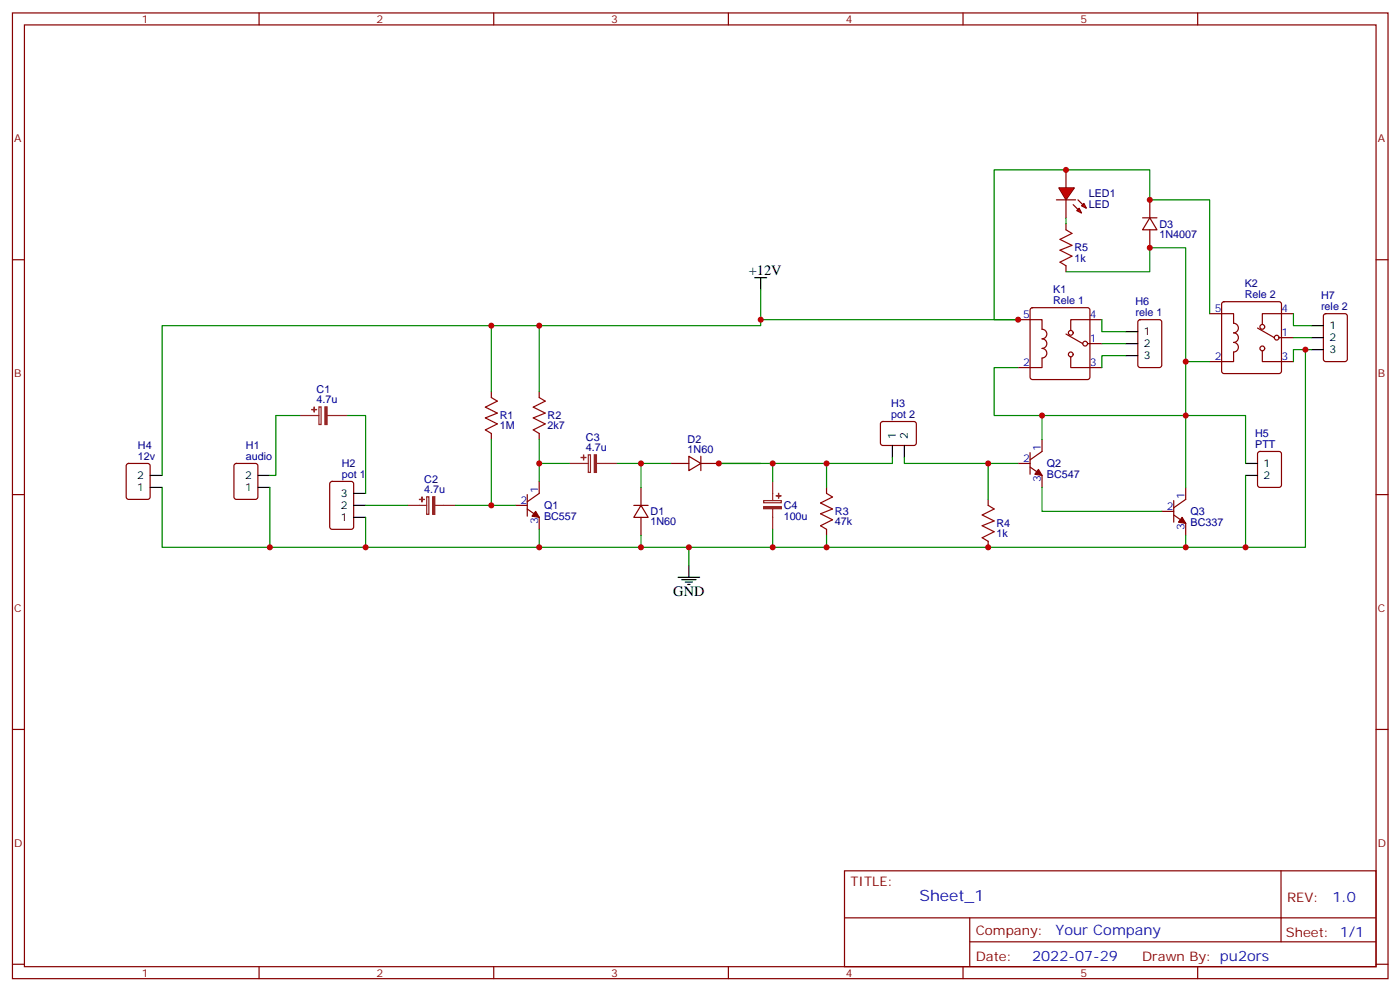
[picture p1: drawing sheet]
<svg xmlns="http://www.w3.org/2000/svg" width="413mm" height="292mm" viewBox="0 0 413 292" stroke-linecap="round" stroke-linejoin="round" font-family="sans-serif">
<g fill="none" stroke="#870000" stroke-width=".35">
<path d="M3.7 3.8h405.3v284.3h-405.3zM7.2 7.3h398.3v277.3h-398.3zM76.3 3.8v3.5M145.5 3.8v3.5M214.6 3.8v3.5M283.8 3.8v3.5M352.9 3.8v3.5M3.7 76.5h3.5M314.1 65.9v1.8M314.1 78.2v1.8M405.5 76.5h3.5M335.5 94.3l.5-.2h5.6l.7 .5v12.9l-.4 .7h-5.9l-.7-.4v-13z"/>
<path d="M390.2 92.6l.5-.2h5.6l.7 .4v13l-.4 .6-5.9 .1-.7-.5v-12.9zM144.8 115.3v1.8M158.9 115.3v1.8M37.4 136.7l.5-.2h5.6l.7 .4v9.4l-.4 .7h-5.9l-.7-.4v-9.4zM69.2 136.7l.4-.2h5.7l.6 .4 .1 9.4-.5 .7h-5.9l-.6-.4-.1-9.4zM144.8 127.6v1.8M158.9 127.6v1.8M197.7 136.5h5.3M203 134.3l3.5 2.2-3.5 2.1zM206.5 136.5h5.3M206.5 134.3v4.3M259.7 124.3l.4-.2 9.5 .1 .4 .6v5.9l-.7 .5-9.4-.1-.5-.6v-5.7z"/>
<path d="M370.8 133.1l.5-.2h5.6l.7 .5v9.4l-.4 .7h-5.9l-.7-.5v-9.4zM3.7 145.6h3.5M97.4 142l.5-.3h5.6l.7 .5v13l-.5 .6-5.8 .1-.7-.5v-12.9zM186.8 148.8h4.2M188.9 148.8l2.1 3.5h-4.2zM188.9 143.5v5.3M188.9 152.3v5.3M243.6 143.5v1.8M243.6 155.9v1.7M291.2 147v1.8M291.2 159.4v1.7M405.5 145.6h3.5"/>
<path d="M3.7 214.8h3.5M405.5 214.8h3.5M248.8 256.4h156.7v28.2h-156.7zM377.5 256.4v20.9M248.9 270.2h156.5M285.8 277.3h119.6M285.8 270.2v14.2M3.7 283.9h3.5M76.3 284.6v3.5M145.5 284.6v3.5M214.6 284.6v3.5M283.8 284.6v3.5"/>
<path d="M352.9 284.6v3.5M405.5 283.9h3.5"/>
</g>
<path d="M314.1 67.7l1.8 1-3.6 1.8 3.6 1.7-3.6 1.5 3.6 1.7-3.6 1.8 1.8 1M144.8 117.1l1.7 1-3.5 1.8 3.5 1.7-3.5 1.4 3.5 1.8-3.5 1.8 1.8 1M158.9 117.1l1.8 1-3.6 1.8 3.6 1.7-3.6 1.4 3.6 1.8-3.6 1.8 1.8 1M243.6 145.3l1.7 1-3.5 1.8 3.5 1.8-3.5 1.4 3.5 1.7-3.5 1.8 1.8 1.1M291.2 148.8l1.7 1.1-3.5 1.7 3.5 1.8-3.5 1.4 3.5 1.8-3.5 1.7 1.8 1.1" fill="none" stroke="#a10000" stroke-width=".35"/>
<path d="M94 119.8h.6v5.2h-.6zM88.3 122.3h5.7M96.4 122.3h6M167.7 136.5h5.7M173.4 133.9h.6v5.2h-.6zM175.8 136.5h6M120.1 148.8h5.6M125.7 146.3h.7v5.1h-.7zM128.2 148.8h6M225 147.4h5.2v.6h-5.2zM227.7 141.7v5.7M227.7 149.9v6" fill="none" stroke="#8c2424" stroke-width=".35"/>
<g fill="#8c2424" stroke="#8c2424" stroke-width=".35">
<path d="M95.7 119.8h.7v5.2h-.7z"/>
<path d="M92.6 119.9v1.4z"/>
<path d="M91.9 120.6h1.4z"/>
<path d="M127.5 146.3h.6v5.1h-.6z"/>
<path d="M124.3 146.3l.1 1.4z"/>
<path d="M123.6 147l1.4 .1z"/>
<path d="M175.1 133.9h.7v5.2h-.7z"/>
<path d="M171.9 134l.1 1.4z"/>
<path d="M171.2 134.7h1.4z"/>
<path d="M225 149.2h5.2v.6h-5.2z"/>
<path d="M228.7 146h1.5z"/>
<path d="M229.4 145.3v1.4z"/>
</g>
<g fill="none" stroke="#000" stroke-width=".35">
<path d="M331.8 97.6h3.5M386.4 95.9h3.6M386.4 99.4h3.6M331.8 104.7h3.5M331.8 101.2h3.5M386.4 102.9h3.6M44.2 140h3.6M76 140h3.5M263 131.2v3.5M266.5 131.2v3.5M367 140h3.6M367 136.5h3.6"/>
<path d="M44.2 143.5h3.6M76 143.5h3.5M104.2 145.3h3.5M104.2 152.3h3.5M104.2 148.8h3.5"/>
</g>
<g fill="#f00" stroke="#870000" stroke-width=".35">
<path d="M312 55.3h4.6l-2.5 3.5z"/>
<path d="M311.3 58.8h5.6z"/>
</g>
<g fill="#870000" stroke="#870000" stroke-width=".35">
<path d="M317.6 58.8l1.5 1.5z"/>
<path d="M316.2 60.3l1.4 1.4z"/>
</g>
<g fill="#f00" stroke="#870000" stroke-width=".35">
<path d="M318.7 60.6l.7-.7 .7 1.4z"/>
<path d="M317.3 62l.7-.7 .7 1.4z"/>
</g>
<g fill="none" stroke="#870000" stroke-width=".35">
<path d="M314.1 50v5.3M314.1 58.8v5.3M338.8 58.8v5.3M336.7 64.1h4.2M338.8 64.1l2.1 3.6h-4.2zM338.8 67.7v5.3M300 94.1h7.1v2.8a1.41 1.41 0 0 1 1.4 1.5 1.41 1.41 0 0 1-1.4 1.4 1.41 1.41 0 0 1 1.4 1.4 1.41 1.41 0 0 1-1.4 1.4 1.41 1.41 0 0 1 1.4 1.4 1.41 1.41 0 0 1-1.4 1.4v2.8h-7.1M303.8 90.8l.4-.2h16.3l.5 .2 .2 .5v19.8l-.3 .5-.4 .2h-16.3l-.5-.3-.2-.4v-19.8zM314.1 98.4l5 2.8M324.7 94.1h-9.2v3.2M356.4 92.4h7.1v2.8a1.41 1.41 0 0 1 1.4 1.4 1.41 1.41 0 0 1-1.4 1.4 1.41 1.41 0 0 1 1.4 1.4 1.41 1.41 0 0 1-1.4 1.4 1.41 1.41 0 0 1 1.4 1.4 1.41 1.41 0 0 1-1.4 1.4v2.9h-7.1M360.2 89l.5-.2h16.2l.5 .2 .2 .5v19.8l-.2 .5-.5 .2h-16.2l-.5-.2-.2-.5v-19.8z"/>
<path d="M370.6 96.6l4.9 2.8M376.9 99.4h4.2M381.1 92.4h-9.1v3.1M315.5 105.1v3.1h9.2M320.5 101.2h4.2M372 103.3v3.2h9.1M300 136.5h3.5M303.5 137.5l3.6 2.5v3.5M303.5 133.3v6.3M307.1 129.4v3.5l-3.6 2.5M151.8 148.8h3.6M155.4 149.9l3.5 2.4v3.6"/>
<path d="M155.4 145.6v6.4M158.9 141.7v3.6l-3.5 2.4M342.3 150.6h3.6M345.9 151.6l3.5 2.5v3.5M345.9 147.4v6.3M349.4 143.5v3.5l-3.5 2.5"/>
<circle cx="315.5" cy="98" r=".71"/>
<circle cx="372" cy="96.2" r=".71"/>
<circle cx="376.2" cy="99.4" r=".71"/>
<circle cx="315.5" cy="104.4" r=".71"/>
<circle cx="319.8" cy="101.2" r=".71"/>
<circle cx="372" cy="102.6" r=".71"/>
</g>
<g fill="#870000" stroke="#870000" stroke-width=".35">
<path d="M157.8 150.6l1.1 1.7-2.1-.3z"/>
<path d="M306 138.2l1.1 1.8-2.2-.4z"/>
<path d="M348.3 152.3l1.1 1.8-2.1-.4z"/>
</g>
<g fill="none" stroke="#008700" stroke-width=".35">
<path d="M314.1 64.1v1.8M144.8 95.9h-97v44.1M224.2 85.3v8.8M314.1 80h24.7v-7h10.6v33.5h7M324.7 94.1v3.5h7.1M356.4 92.4v-33.6h-17.6v-8.8h-45.9v44.1h7.1h-75.8v1.8h-65.3M381.1 92.4v3.5h5.3M381.1 99.4h5.3M144.8 115.3v-19.4h14.1v19.4M324.7 101.2h7.1M331.8 104.7h-7.1v3.5M349.4 106.5v15.8h-56.5v-14.1h7.1"/>
<path d="M384.7 102.9v58.2h-17.7M386.4 102.9h-5.3v3.6M88.3 122.3h-7v17.7h-1.8M102.4 122.3h5.3v23M144.8 129.4v19.4h7M158.9 129.4v7.1M167.7 136.5h-8.8v5.2M181.8 136.5h7.1M197.7 136.5h-8.8v7M224.2 136.5h-12.4h15.9M243.6 136.5h-15.9v5.2M263 134.7v1.8h-19.4v7"/>
<path d="M266.5 134.7v1.8h24.7M300 136.5h-8.8v10.5M307.1 122.3v7.1M367 136.5v-14.2h-17.6v21.2M367 140v21.1h-17.6v-3.5M47.8 143.5v17.6h31.7M79.5 143.5v17.6h28.2M107.7 152.3v8.8h51.2M107.7 148.8h12.4M134.2 148.8h10.6M158.9 155.9v5.2h30M188.9 157.6v3.5h38.8"/>
<path d="M227.7 155.9v5.2h15.9M243.6 157.6v3.5h105.8M307.1 143.5v7.1h35.2M203 161.1v5.3"/>
</g>
<path d="M222.4 81.8h3.5M224.2 81.8v3.5M199.8 170h6.4M200.9 170.7h4.2M201.9 171.4h2.1M202.6 172.1h.7M203 166.4v3.6" fill="none" stroke="#000" stroke-width=".35"/>
<g fill="#c00">
<circle cx="349.4" cy="106.5" r=".88"/>
<circle cx="338.8" cy="73" r=".88"/>
<circle cx="338.8" cy="58.8" r=".88"/>
<circle cx="314.1" cy="50" r=".88"/>
<circle cx="349.4" cy="122.3" r=".88"/>
<circle cx="307.1" cy="122.3" r=".88"/>
<circle cx="349.4" cy="161.1" r=".88"/>
<circle cx="291.2" cy="136.5" r=".88"/>
<circle cx="291.2" cy="161.1" r=".88"/>
<circle cx="243.6" cy="161.1" r=".88"/>
<circle cx="188.9" cy="136.5" r=".88"/>
<circle cx="188.9" cy="161.1" r=".88"/>
<circle cx="158.9" cy="136.5" r=".88"/>
<circle cx="144.8" cy="148.8" r=".88"/>
<circle cx="158.9" cy="161.1" r=".88"/>
<circle cx="107.7" cy="161.1" r=".88"/>
<circle cx="79.5" cy="161.1" r=".88"/>
<circle cx="144.8" cy="95.9" r=".88"/>
<circle cx="158.9" cy="95.9" r=".88"/>
<circle cx="300" cy="94.1" r=".88"/>
<circle cx="224.2" cy="94.1" r=".88"/>
<circle cx="203" cy="161.1" r=".88"/>
<circle cx="384.7" cy="102.9" r=".88"/>
<circle cx="367" cy="161.1" r=".88"/>
<circle cx="243.6" cy="136.5" r=".88"/>
<circle cx="227.7" cy="136.5" r=".88"/>
<circle cx="211.8" cy="136.5" r=".88"/>
<circle cx="227.7" cy="161.1" r=".88"/>
</g>
<text font-size="4.6" fill="#00f" x="270.9" y="265.4">Sheet_1</text>
<g font-size="4.2">
<text x="220.6" y="81.1">+12V</text>
<text x="198.4" y="175.6">GND</text>
</g>
<g font-size="4.2" fill="#00f">
<text x="392.6" y="265.7">1.0</text>
<text x="311" y="275.2">Your Company</text>
<text x="304.1" y="283">2022-07-29</text>
</g>
<g font-size="3.9" fill="#800">
<text x="250.6" y="261">TITLE:</text>
<text x="379.2" y="265.7">REV:</text>
<text x="287.5" y="275.2">Company:</text>
<text x="378.9" y="275.8">Sheet: 1/1</text>
<text x="287.5" y="282.9">Date:</text>
<text x="336.6" y="282.9">Drawn By: pu2ors</text>
</g>
<g font-size="3.2" fill="#800">
<text x="41.8" y="6.8">1</text>
<text x="110.9" y="6.8">2</text>
<text x="180.1" y="6.8">3</text>
<text x="249.2" y="6.8">4</text>
<text x="318.3" y="6.8">5</text>
<text x="4.2" y="41.9">A</text>
<text x="406" y="41.9">A</text>
<text x="4.2" y="111.1">B</text>
<text x="406" y="111.1">B</text>
<text x="4.2" y="180.2">C</text>
<text x="406" y="180.2">C</text>
<text x="4.2" y="249.3">D</text>
<text x="406" y="249.3">D</text>
<text x="41.8" y="287.6">1</text>
<text x="110.9" y="287.6">2</text>
<text x="180.1" y="287.6">3</text>
<text x="249.2" y="287.6">4</text>
<text x="318.3" y="287.6">5</text>
</g>
<g font-size="3.2" fill="#000080">
<text x="320.8" y="58.1">LED1</text>
<text x="320.8" y="61.3">LED</text>
<text x="341.6" y="70">1N4007</text>
<text x="341.6" y="67.1">D3</text>
<text x="316.6" y="77.1">1k</text>
<text x="316.6" y="74">R5</text>
<text x="310.3" y="89.4">Rele 1</text>
<text x="310.3" y="86.2">K1</text>
<text x="334.6" y="89.9">H6</text>
<text x="366.8" y="87.7">Rele 2</text>
<text x="366.8" y="84.4">K2</text>
<text x="389.3" y="88.2">H7</text>
<text x="334.6" y="93.1">rele 1</text>
<text x="389.3" y="91.3">rele 2</text>
<text x="93.3" y="118.7">4.7u</text>
<text x="93.3" y="115.6">C1</text>
<text x="262.6" y="119.9">H3</text>
<text x="147.2" y="123.4">R1</text>
<text x="161.4" y="123.4">R2</text>
<text x="262.6" y="123">pot 2</text>
<text x="147.2" y="126.4">1M</text>
<text x="161.4" y="126.4">2k7</text>
<text x="172.7" y="129.7">C3</text>
<text x="202.6" y="130.3">D2</text>
<text x="369.9" y="131.9">PTT</text>
<text x="369.9" y="128.7">H5</text>
<text x="40.7" y="135.4">12v</text>
<text x="40.7" y="132.3">H4</text>
<text x="72.5" y="135.4">audio</text>
<text x="72.5" y="132.2">H1</text>
<text x="100.7" y="137.5">H2</text>
<text x="172.7" y="132.9">4.7u</text>
<text x="202.6" y="133.3">1N60</text>
<text x="308.5" y="137.6">Q2</text>
<text x="100.7" y="140.7">pot 1</text>
<text x="125" y="142.3">C2</text>
<text x="308.5" y="140.8">BC547</text>
<text x="125" y="145.2">4.7u</text>
<text x="160.3" y="149.9">Q1</text>
<text x="230.9" y="149.9">C4</text>
<text x="160.3" y="153.1">BC557</text>
<text x="191.7" y="154.7">1N60</text>
<text x="191.7" y="151.7">D1</text>
<text x="230.9" y="153.1">100u</text>
<text x="246" y="154.7">47k</text>
<text x="246" y="151.7">R3</text>
<text x="293.7" y="155.2">R4</text>
<text x="350.8" y="154.9">BC337</text>
<text x="350.8" y="151.7">Q3</text>
<text x="293.7" y="158.2">1k</text>
</g>
<g font-size="3.2" fill="#00f">
<text x="301.5" y="93.8">5</text>
<text x="321.2" y="93.8">4</text>
<text x="358" y="92">5</text>
<text x="377.6" y="92">4</text>
<text x="321.2" y="100.8">1</text>
<text x="377.6" y="99.1">1</text>
<text x="301.5" y="107.9">2</text>
<text x="321.2" y="107.9">3</text>
<text x="358" y="106.1">2</text>
<text x="377.6" y="106.1">3</text>
<text x="301.5" y="136.1">2</text>
<text x="306.7" y="132.9" transform="rotate(-90 306.7 132.9)">1</text>
<text x="306.7" y="142" transform="rotate(-90 306.7 142)">3</text>
<text x="153.3" y="148.4">2</text>
<text x="158.5" y="145.3" transform="rotate(-90 158.5 145.3)">1</text>
<text x="349" y="147" transform="rotate(-90 349 147)">1</text>
<text x="158.5" y="154.3" transform="rotate(-90 158.5 154.3)">3</text>
<text x="343.8" y="150.2">2</text>
<text x="349" y="156.1" transform="rotate(-90 349 156.1)">3</text>
</g>
<g font-size="3.2">
<text x="337" y="98.7">1</text>
<text x="391.7" y="96.9">1</text>
<text x="391.7" y="100.5">2</text>
<text x="337" y="105.8">3</text>
<text x="337" y="102.2">2</text>
<text x="391.7" y="104">3</text>
<text x="264" y="129.4" transform="rotate(-90 264 129.4)">1</text>
<text x="267.5" y="129.4" transform="rotate(-90 267.5 129.4)">2</text>
<text x="372.3" y="137.5">1</text>
<text x="40.5" y="141">2</text>
<text x="72.2" y="141">2</text>
<text x="372.3" y="141">2</text>
<text x="40.5" y="144.6">1</text>
<text x="72.2" y="144.6">1</text>
<text x="100.4" y="146.3">3</text>
<text x="100.4" y="149.9">2</text>
<text x="100.4" y="153.4">1</text>
</g>
</svg>
